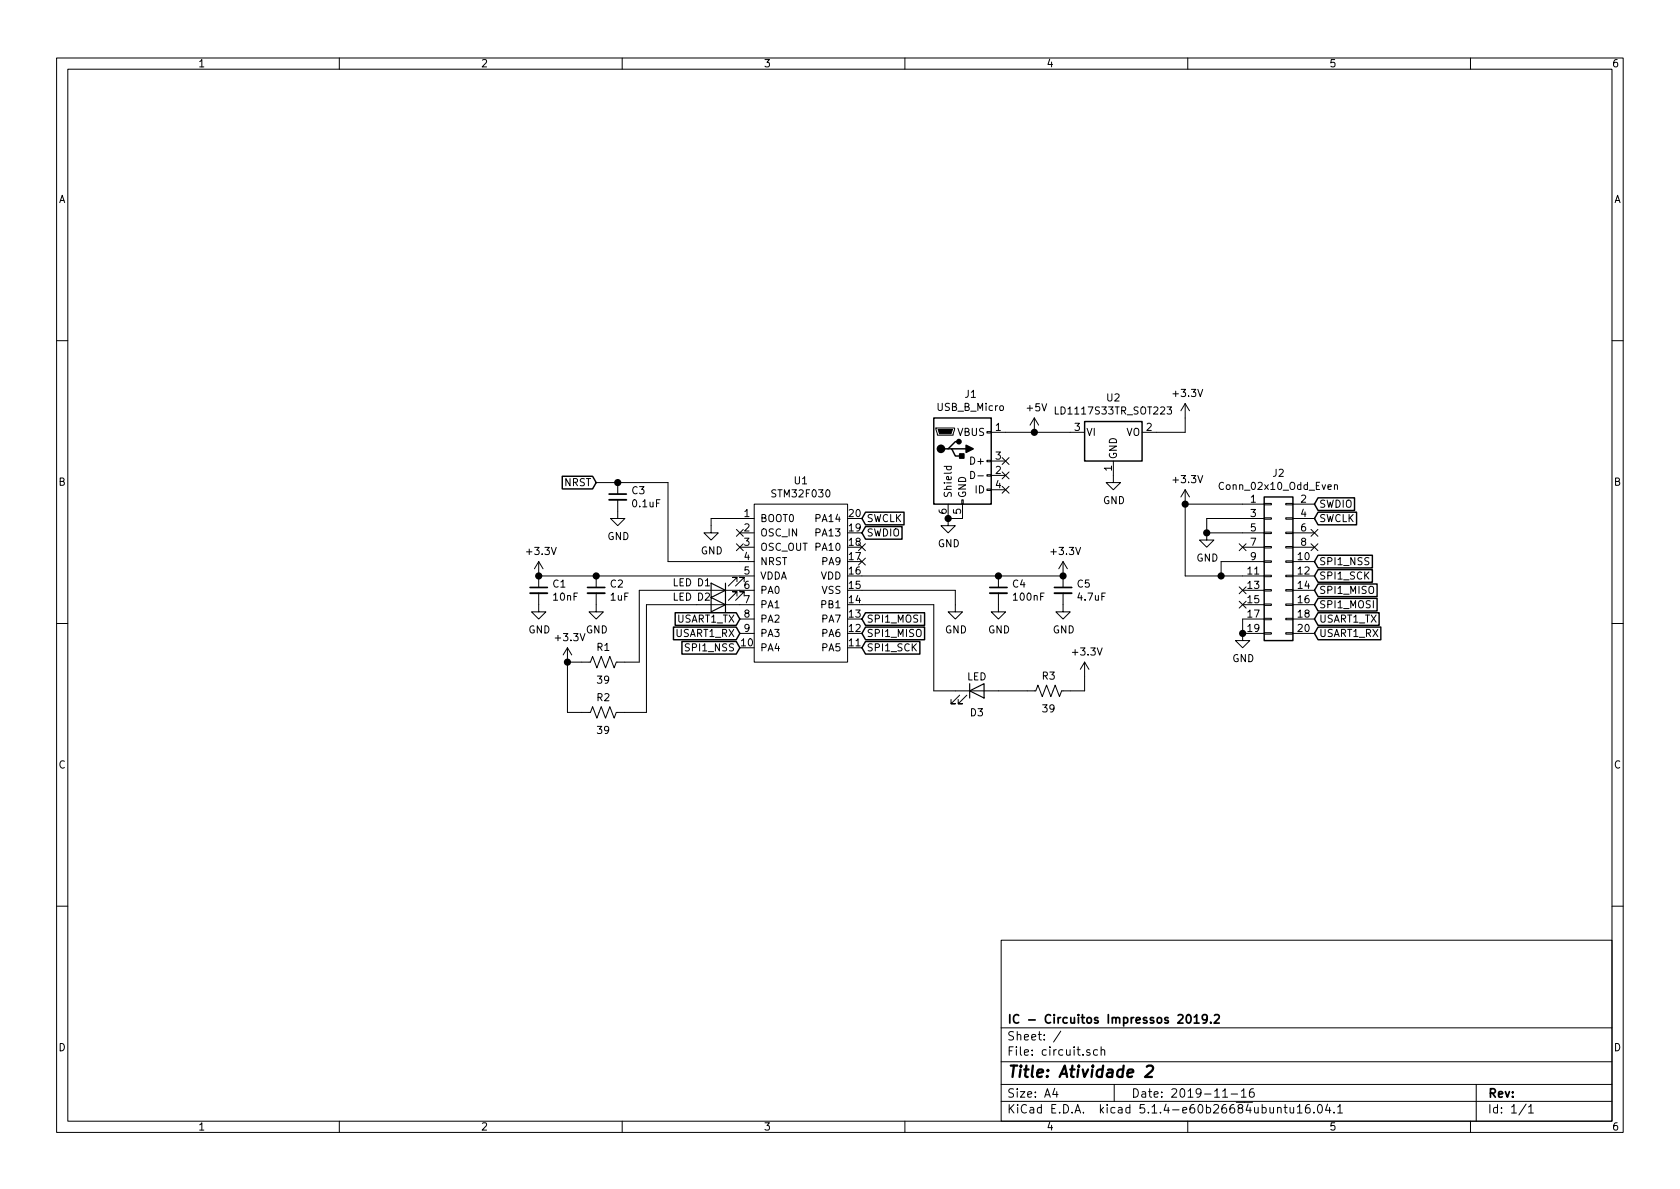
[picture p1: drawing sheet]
EESchema Schematic File Version 4
LIBS:circuit-cache
EELAYER 30 0
EELAYER END
$Descr A4 11693 8268
encoding utf-8
Sheet 1 1
Title "Atividade 2"
Date "2019-11-16"
Rev ""
Comp "IC - Circuitos Impressos 2019.2"
Comment1 ""
Comment2 ""
Comment3 ""
Comment4 ""
$EndDescr
$Comp
L stm32f030:STM32F030 U1
U 1 1
P 5550 4000
F 0 "U1" H 5575 4665 50  0000 C CNN
F 1 "STM32F030" H 5575 4574 50  0000 C CNN
F 2 "Package_SO:TSSOP-20_4.4x6.5mm_P0.65mm" H 5650 4000 50  0001 C CNN
F 3 "" H 5650 4000 50  0001 C CNN
	1    5550 4000
	1    0    0    -1  
$EndComp
$Comp
L Device:LED D3
U 1 1
P 6800 4800
F 0 "D3" H 6800 4650 50  0000 C CNN
F 1 "LED" H 6800 4900 50  0000 C CNN
F 2 "LED_SMD:LED_0201_0603Metric" H 6800 4800 50  0001 C CNN
F 3 "~" H 6800 4800 50  0001 C CNN
	1    6800 4800
	1    0    0    -1  
$EndComp
$Comp
L Connector_Generic:Conn_02x10_Odd_Even J2
U 1 1
P 8850 3900
F 0 "J2" H 8900 4517 50  0000 C CNN
F 1 "Conn_02x10_Odd_Even" H 8900 4426 50  0000 C CNN
F 2 "Connector_PinHeader_2.00mm:PinHeader_2x10_P2.00mm_Vertical" H 8850 3900 50  0001 C CNN
F 3 "~" H 8850 3900 50  0001 C CNN
	1    8850 3900
	1    0    0    -1  
$EndComp
Text GLabel 4150 3350 0    50   Input ~ 0
NRST
Text GLabel 5150 4300 0    50   Input ~ 0
USART1_TX
Text GLabel 5150 4400 0    50   Input ~ 0
USART1_RX
Text GLabel 5150 4500 0    50   Input ~ 0
SPI1_NSS
Text GLabel 6000 4500 2    50   Input ~ 0
SPI1_SCK
Text GLabel 6000 4400 2    50   Input ~ 0
SPI1_MISO
Text GLabel 6000 4300 2    50   Input ~ 0
SPI1_MOSI
Text GLabel 6000 3600 2    50   Input ~ 0
SWCLK
Text GLabel 6000 3700 2    50   Input ~ 0
SWDIO
$Comp
L power:GND #PWR05
U 1 1
P 4300 3550
F 0 "#PWR05" H 4300 3300 50  0001 C CNN
F 1 "GND" H 4305 3377 50  0000 C CNN
F 2 "" H 4300 3550 50  0001 C CNN
F 3 "" H 4300 3550 50  0001 C CNN
	1    4300 3550
	1    0    0    -1  
$EndComp
$Comp
L power:+3.3V #PWR01
U 1 1
P 3750 4000
F 0 "#PWR01" H 3750 3850 50  0001 C CNN
F 1 "+3.3V" H 3765 4173 50  0000 C CNN
F 2 "" H 3750 4000 50  0001 C CNN
F 3 "" H 3750 4000 50  0001 C CNN
	1    3750 4000
	1    0    0    -1  
$EndComp
$Comp
L power:GND #PWR08
U 1 1
P 6650 4200
F 0 "#PWR08" H 6650 3950 50  0001 C CNN
F 1 "GND" H 6655 4027 50  0000 C CNN
F 2 "" H 6650 4200 50  0001 C CNN
F 3 "" H 6650 4200 50  0001 C CNN
	1    6650 4200
	1    0    0    -1  
$EndComp
Wire Wire Line
	6000 4200 6500 4200
Wire Wire Line
	6500 4200 6500 4800
Wire Wire Line
	6500 4800 6650 4800
Wire Wire Line
	6950 4800 7150 4800
$Comp
L power:+3.3V #PWR013
U 1 1
P 7550 4700
F 0 "#PWR013" H 7550 4550 50  0001 C CNN
F 1 "+3.3V" H 7565 4873 50  0000 C CNN
F 2 "" H 7550 4700 50  0001 C CNN
F 3 "" H 7550 4700 50  0001 C CNN
	1    7550 4700
	1    0    0    -1  
$EndComp
Wire Wire Line
	7550 4700 7550 4800
Wire Wire Line
	7550 4800 7450 4800
$Comp
L Device:C_Small C4
U 1 1
P 6950 4100
F 0 "C4" H 7042 4146 50  0000 L CNN
F 1 "100nF" H 7042 4055 50  0000 L CNN
F 2 "Capacitor_SMD:C_0805_2012Metric_Pad1.15x1.40mm_HandSolder" H 6950 4100 50  0001 C CNN
F 3 "~" H 6950 4100 50  0001 C CNN
	1    6950 4100
	1    0    0    -1  
$EndComp
$Comp
L Device:C_Small C5
U 1 1
P 7400 4100
F 0 "C5" H 7492 4146 50  0000 L CNN
F 1 "4.7uF" H 7492 4055 50  0000 L CNN
F 2 "Capacitor_SMD:C_0805_2012Metric_Pad1.15x1.40mm_HandSolder" H 7400 4100 50  0001 C CNN
F 3 "~" H 7400 4100 50  0001 C CNN
	1    7400 4100
	1    0    0    -1  
$EndComp
$Comp
L Device:C_Small C2
U 1 1
P 4150 4100
F 0 "C2" H 4242 4146 50  0000 L CNN
F 1 "1uF" H 4242 4055 50  0000 L CNN
F 2 "Capacitor_SMD:C_0805_2012Metric_Pad1.15x1.40mm_HandSolder" H 4150 4100 50  0001 C CNN
F 3 "~" H 4150 4100 50  0001 C CNN
	1    4150 4100
	1    0    0    -1  
$EndComp
$Comp
L Device:C_Small C1
U 1 1
P 3750 4100
F 0 "C1" H 3842 4146 50  0000 L CNN
F 1 "10nF" H 3842 4055 50  0000 L CNN
F 2 "Capacitor_SMD:C_0805_2012Metric_Pad1.15x1.40mm_HandSolder" H 3750 4100 50  0001 C CNN
F 3 "~" H 3750 4100 50  0001 C CNN
	1    3750 4100
	1    0    0    -1  
$EndComp
Wire Wire Line
	3750 4000 4150 4000
$Comp
L power:+3.3V #PWR011
U 1 1
P 7400 4000
F 0 "#PWR011" H 7400 3850 50  0001 C CNN
F 1 "+3.3V" H 7415 4173 50  0000 C CNN
F 2 "" H 7400 4000 50  0001 C CNN
F 3 "" H 7400 4000 50  0001 C CNN
	1    7400 4000
	1    0    0    -1  
$EndComp
NoConn ~ 5150 3700
NoConn ~ 5150 3800
$Comp
L power:GND #PWR06
U 1 1
P 4950 3650
F 0 "#PWR06" H 4950 3400 50  0001 C CNN
F 1 "GND" H 4955 3477 50  0000 C CNN
F 2 "" H 4950 3650 50  0001 C CNN
F 3 "" H 4950 3650 50  0001 C CNN
	1    4950 3650
	1    0    0    -1  
$EndComp
Wire Wire Line
	5150 3600 4950 3600
Wire Wire Line
	4950 3600 4950 3650
Wire Wire Line
	6000 4000 6950 4000
$Comp
L Regulator_Linear:LD1117S33TR_SOT223 U2
U 1 1
P 7750 3000
F 0 "U2" H 7750 3242 50  0000 C CNN
F 1 "LD1117S33TR_SOT223" H 7750 3151 50  0000 C CNN
F 2 "Package_TO_SOT_SMD:SOT-23" H 7750 3200 50  0001 C CNN
F 3 "http://www.st.com/st-web-ui/static/active/en/resource/technical/document/datasheet/CD00000544.pdf" H 7850 2750 50  0001 C CNN
	1    7750 3000
	1    0    0    -1  
$EndComp
$Comp
L Connector:USB_B_Micro J1
U 1 1
P 6700 3200
F 0 "J1" H 6757 3667 50  0000 C CNN
F 1 "USB_B_Micro" H 6757 3576 50  0000 C CNN
F 2 "Connector_USB:USB_Micro-B_Molex-105017-0001" H 6850 3150 50  0001 C CNN
F 3 "~" H 6850 3150 50  0001 C CNN
	1    6700 3200
	1    0    0    -1  
$EndComp
Wire Wire Line
	7450 3000 7200 3000
$Comp
L power:+3.3V #PWR015
U 1 1
P 8250 2900
F 0 "#PWR015" H 8250 2750 50  0001 C CNN
F 1 "+3.3V" H 8265 3073 50  0000 C CNN
F 2 "" H 8250 2900 50  0001 C CNN
F 3 "" H 8250 2900 50  0001 C CNN
	1    8250 2900
	1    0    0    -1  
$EndComp
Wire Wire Line
	8250 2900 8250 3000
Wire Wire Line
	8250 3000 8050 3000
$Comp
L power:GND #PWR09
U 1 1
P 6950 4200
F 0 "#PWR09" H 6950 3950 50  0001 C CNN
F 1 "GND" H 6955 4027 50  0000 C CNN
F 2 "" H 6950 4200 50  0001 C CNN
F 3 "" H 6950 4200 50  0001 C CNN
	1    6950 4200
	1    0    0    -1  
$EndComp
$Comp
L power:GND #PWR012
U 1 1
P 7400 4200
F 0 "#PWR012" H 7400 3950 50  0001 C CNN
F 1 "GND" H 7405 4027 50  0000 C CNN
F 2 "" H 7400 4200 50  0001 C CNN
F 3 "" H 7400 4200 50  0001 C CNN
	1    7400 4200
	1    0    0    -1  
$EndComp
$Comp
L power:GND #PWR014
U 1 1
P 7750 3300
F 0 "#PWR014" H 7750 3050 50  0001 C CNN
F 1 "GND" H 7755 3127 50  0000 C CNN
F 2 "" H 7750 3300 50  0001 C CNN
F 3 "" H 7750 3300 50  0001 C CNN
	1    7750 3300
	1    0    0    -1  
$EndComp
$Comp
L power:GND #PWR07
U 1 1
P 6600 3600
F 0 "#PWR07" H 6600 3350 50  0001 C CNN
F 1 "GND" H 6605 3427 50  0000 C CNN
F 2 "" H 6600 3600 50  0001 C CNN
F 3 "" H 6600 3600 50  0001 C CNN
	1    6600 3600
	1    0    0    -1  
$EndComp
Wire Wire Line
	6700 3600 6600 3600
Connection ~ 6600 3600
NoConn ~ 7000 3200
NoConn ~ 7000 3300
NoConn ~ 7000 3400
$Comp
L power:+5V #PWR010
U 1 1
P 7200 3000
F 0 "#PWR010" H 7200 2850 50  0001 C CNN
F 1 "+5V" H 7215 3173 50  0000 C CNN
F 2 "" H 7200 3000 50  0001 C CNN
F 3 "" H 7200 3000 50  0001 C CNN
	1    7200 3000
	1    0    0    -1  
$EndComp
Connection ~ 7200 3000
Wire Wire Line
	7200 3000 7000 3000
Connection ~ 3750 4000
$Comp
L power:GND #PWR02
U 1 1
P 3750 4200
F 0 "#PWR02" H 3750 3950 50  0001 C CNN
F 1 "GND" H 3755 4027 50  0000 C CNN
F 2 "" H 3750 4200 50  0001 C CNN
F 3 "" H 3750 4200 50  0001 C CNN
	1    3750 4200
	1    0    0    -1  
$EndComp
$Comp
L power:GND #PWR04
U 1 1
P 4150 4200
F 0 "#PWR04" H 4150 3950 50  0001 C CNN
F 1 "GND" H 4155 4027 50  0000 C CNN
F 2 "" H 4150 4200 50  0001 C CNN
F 3 "" H 4150 4200 50  0001 C CNN
	1    4150 4200
	1    0    0    -1  
$EndComp
$Comp
L power:+3.3V #PWR016
U 1 1
P 8250 3500
F 0 "#PWR016" H 8250 3350 50  0001 C CNN
F 1 "+3.3V" H 8265 3673 50  0000 C CNN
F 2 "" H 8250 3500 50  0001 C CNN
F 3 "" H 8250 3500 50  0001 C CNN
	1    8250 3500
	1    0    0    -1  
$EndComp
Wire Wire Line
	8650 3500 8250 3500
Wire Wire Line
	8650 4000 8500 4000
Wire Wire Line
	8250 4000 8250 3500
Connection ~ 8250 3500
Wire Wire Line
	8650 3900 8500 3900
Wire Wire Line
	8500 3900 8500 4000
Connection ~ 8500 4000
Wire Wire Line
	8500 4000 8250 4000
$Comp
L power:GND #PWR017
U 1 1
P 8400 3700
F 0 "#PWR017" H 8400 3450 50  0001 C CNN
F 1 "GND" H 8405 3527 50  0000 C CNN
F 2 "" H 8400 3700 50  0001 C CNN
F 3 "" H 8400 3700 50  0001 C CNN
	1    8400 3700
	1    0    0    -1  
$EndComp
Wire Wire Line
	8650 3700 8400 3700
Wire Wire Line
	8650 3600 8400 3600
Wire Wire Line
	8400 3600 8400 3700
Connection ~ 8400 3700
$Comp
L power:GND #PWR018
U 1 1
P 8650 4400
F 0 "#PWR018" H 8650 4150 50  0001 C CNN
F 1 "GND" H 8655 4227 50  0000 C CNN
F 2 "" H 8650 4400 50  0001 C CNN
F 3 "" H 8650 4400 50  0001 C CNN
	1    8650 4400
	1    0    0    -1  
$EndComp
Wire Wire Line
	8650 4300 8650 4400
Connection ~ 8650 4400
NoConn ~ 8650 3800
Text GLabel 9150 3500 2    50   Input ~ 0
SWDIO
Text GLabel 9150 3600 2    50   Input ~ 0
SWCLK
NoConn ~ 9150 3700
NoConn ~ 9150 3800
Text GLabel 9150 3900 2    50   Input ~ 0
SPI1_NSS
Text GLabel 9150 4000 2    50   Input ~ 0
SPI1_SCK
Text GLabel 9150 4100 2    50   Input ~ 0
SPI1_MISO
Text GLabel 9150 4200 2    50   Input ~ 0
SPI1_MOSI
Text GLabel 9150 4300 2    50   Input ~ 0
USART1_TX
Text GLabel 9150 4400 2    50   Input ~ 0
USART1_RX
$Comp
L Device:R_US R3
U 1 1
P 7300 4800
F 0 "R3" V 7400 4800 50  0000 C CNN
F 1 "39" V 7200 4800 50  0000 C BNN
F 2 "Resistor_SMD:R_0805_2012Metric" V 7340 4790 50  0001 C CNN
F 3 "~" H 7300 4800 50  0001 C CNN
	1    7300 4800
	0    -1   -1   0   
$EndComp
NoConn ~ 8650 4100
NoConn ~ 8650 4200
Connection ~ 4150 4000
Wire Wire Line
	4150 4000 5150 4000
$Comp
L Device:LED D1
U 1 1
P 5000 4100
F 0 "D1" H 5100 4050 50  0000 C CNN
F 1 "LED" H 5250 4050 50  0000 C CNN
F 2 "LED_SMD:LED_0201_0603Metric" H 5000 4100 50  0001 C CNN
F 3 "~" H 5000 4100 50  0001 C CNN
	1    5000 4100
	-1   0    0    1   
$EndComp
$Comp
L Device:LED D2
U 1 1
P 5000 4200
F 0 "D2" H 5100 4150 50  0000 C CNN
F 1 "LED" H 5250 4150 50  0000 C CNN
F 2 "LED_SMD:LED_0201_0603Metric" H 5000 4200 50  0001 C CNN
F 3 "~" H 5000 4200 50  0001 C CNN
	1    5000 4200
	-1   0    0    1   
$EndComp
$Comp
L Device:R_US R1
U 1 1
P 4200 4600
F 0 "R1" V 4300 4600 50  0000 C CNN
F 1 "39" V 4100 4600 50  0000 C BNN
F 2 "Resistor_SMD:R_0805_2012Metric" V 4240 4590 50  0001 C CNN
F 3 "~" H 4200 4600 50  0001 C CNN
	1    4200 4600
	0    -1   -1   0   
$EndComp
$Comp
L Device:R_US R2
U 1 1
P 4200 4950
F 0 "R2" V 4300 4950 50  0000 C CNN
F 1 "39" V 4100 4950 50  0000 C BNN
F 2 "Resistor_SMD:R_0805_2012Metric" V 4240 4940 50  0001 C CNN
F 3 "~" H 4200 4950 50  0001 C CNN
	1    4200 4950
	0    -1   -1   0   
$EndComp
$Comp
L power:+3.3V #PWR03
U 1 1
P 3950 4600
F 0 "#PWR03" H 3950 4450 50  0001 C CNN
F 1 "+3.3V" H 3965 4773 50  0000 C CNN
F 2 "" H 3950 4600 50  0001 C CNN
F 3 "" H 3950 4600 50  0001 C CNN
	1    3950 4600
	1    0    0    -1  
$EndComp
Wire Wire Line
	4850 4100 4450 4100
Wire Wire Line
	4450 4100 4450 4600
Wire Wire Line
	4450 4600 4350 4600
Wire Wire Line
	4050 4600 3950 4600
Wire Wire Line
	4850 4200 4500 4200
Wire Wire Line
	4500 4200 4500 4950
Wire Wire Line
	4500 4950 4350 4950
Wire Wire Line
	4050 4950 3950 4950
Wire Wire Line
	3950 4950 3950 4600
Connection ~ 3950 4600
$Comp
L Device:C_Small C3
U 1 1
P 4300 3450
F 0 "C3" H 4392 3496 50  0000 L CNN
F 1 "0.1uF" H 4392 3405 50  0000 L CNN
F 2 "Capacitor_SMD:C_0805_2012Metric_Pad1.15x1.40mm_HandSolder" H 4300 3450 50  0001 C CNN
F 3 "~" H 4300 3450 50  0001 C CNN
	1    4300 3450
	1    0    0    -1  
$EndComp
Wire Wire Line
	5150 3900 4650 3900
Wire Wire Line
	4650 3900 4650 3350
Wire Wire Line
	4650 3350 4300 3350
Connection ~ 4300 3350
Wire Wire Line
	4300 3350 4150 3350
NoConn ~ 6000 3800
NoConn ~ 6000 3900
Connection ~ 6950 4000
Connection ~ 7400 4000
Wire Wire Line
	6950 4000 7400 4000
Wire Wire Line
	6000 4100 6650 4100
Wire Wire Line
	6650 4100 6650 4200
$EndSCHEMATC
